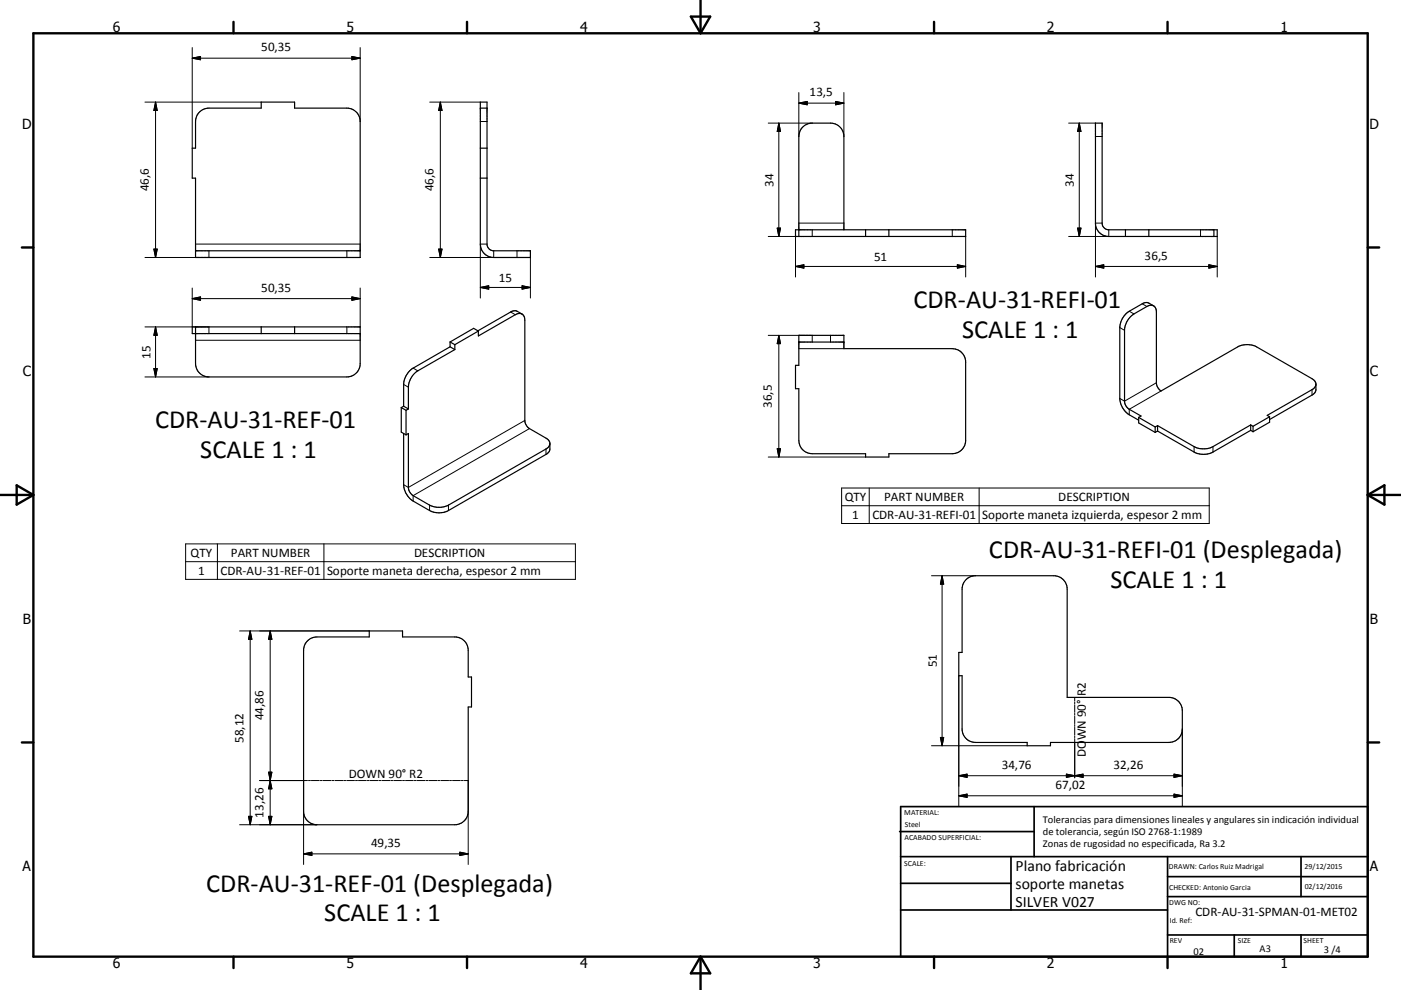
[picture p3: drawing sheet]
<svg xmlns="http://www.w3.org/2000/svg" width="420mm" height="297mm" viewBox="0 0 420 297" stroke-linecap="round" stroke-linejoin="round" font-family="sans-serif">
<g fill="none" stroke="#000" stroke-width=".36">
<path d="M60 33.5l1.2-.8 1-.2 16.1-.1v-1.8h10v1.8h15.7a4 4 0 0 1 4 4.1v40.7h-49.4v-23.8h-1v-8.9h1l.1-8.5 .4-1.4zM144 30.6h2v42.6a2.02 2.02 0 0 0 2 2h11v2h-11a4 4 0 0 1-4-4zM144 32.4h2M328.4 36.9h2v30a1.98 1.98 0 0 0 2 2h32.5v2h-32.5a4 4 0 0 1-4-4zM144 53.4h2M144 44.5h2M58.6 75.2h49.4M238.5 68.9h51v2h-51zM253 68.9v-28a4 4 0 0 0-4-4h-5.5a4 4 0 0 0-4 4v30M259.5 68.9v2M266.5 68.9v2M337.4 68.9v2"/>
<path d="M344.4 68.9v2M363.9 68.9v2M58.6 98.1v11a4 4 0 0 0 4 4h41.4a4 4 0 0 0 4-4v-11h-50.4v2h50.4M78.3 98.1v2M88.3 98.1v2M143.4 99.3v1.5l11.1-6.4a1.74 1.74 0 0 1 2-.2 1.74 1.74 0 0 1 .8 1.9v30a3.1 3.1 0 0 0 1.4 2.5l5.8 3.5 .4 .8v1.8l-.4 1-.8 .6-29.2 16.9a6.1 6.1 0 0 1-5.7 0l-4.9-2.9a6.3 6.3 0 0 1-2.9-4.9v-15.3M143.4 99.3l-1.4-.8-7.1 4.1M143.4 99.3l-7 4.1M156.5 94.2l-1.9-1-1.2 .2-10.1 5.8M345.9 91.7l-1.7-.9h-.8l-4.8 2.6a6.2 6.2 0 0 0-2.9 4.9v21.2a6.2 6.2 0 0 0 2.9 4.9l2.8 1.7M134.9 104l-11.4 6.6a6.3 6.3 0 0 0-2.5 4.7v6.6M134.9 102.6v1.4"/>
<path d="M134.9 102.6l1.5 .8M134.9 104l1.5 .9M136.4 104.9l-11.1 6.4a6.2 6.2 0 0 0-2.9 4.9v6.5M136.4 103.4v1.5M239.5 100.6h13.5v4h32.5a4 4 0 0 1 4 4v23.5a4 4 0 0 1-4 4h-19v1h-7v-1h-16a4 4 0 0 1-4-4v-15.5h-1v-7h1zM239.5 102.6h13.5M394.5 115.4l-.2 .6-.6 .7-13.8 7.9 .7 .4M120.3 122.3v7.3l1.4 .9M120.3 122.3l1.4 .8M121 121.9l1.4 .8M121 121.9l-.7 .4M121.7 130.5l.7-.4v16.1a3.1 3.1 0 0 0 1.5 2.5l4.9 2.8a6.4 6.4 0 0 0 5.7 0l29.2-16.8 .8-.7 .4-.8"/>
<path d="M121.7 123.1v7.4M122.4 122.7l-.7 .4M341.4 125.2l.7-.4-3.5-2a3 3 0 0 1-1.5-2.5v-21.2a6.2 6.2 0 0 1 2.9-4.9l3.8-2.2a1.74 1.74 0 0 1 2-.2 1.74 1.74 0 0 1 .9 1.8v21.2a3.2 3.2 0 0 0 1.4 2.5l23-13.2a6.1 6.1 0 0 1 5.6 0l16.7 9.5 .8 .7 .3 .8v2.1l-.8 1.1-13.1 7.6M341.4 125.2l4.9 2.9M341.4 125.2v1.7l4.9 2.8M346.3 128.1v1.6M347 127.7l-.7 .4M347 129.3l-.7 .4M347 127.7v1.6M375 127.5l-11.3 6.5a6.3 6.3 0 0 1-5.7 0l-11-6.3M375 129.1l-11.3 6.5a6.1 6.1 0 0 1-5.7 0l-11-6.3M375 127.5l.7 .4"/>
<path d="M375 127.5v1.6M375 129.1l.7 .4M375.7 127.9v1.6M380.6 125l-4.9 2.9M380.6 125v1.7l-4.9 2.8M289.5 174.1l1.1-.9 1.8-.5h23.6a4 4 0 0 1 3.9 4v32.5h30.6a4 4 0 0 1 4 4v5.5a4 4 0 0 1-4 4h-35.6v1h-6.9v-1h-15.6a4 4 0 0 1-4-4v-16h-.9v-7h.9v-19l.3-1.4zM92 192.4l1.1-.9 1.4-.4h16.2v-1.8h10v1.8h15.7a4 4 0 0 1 4 4v8h1v9h-1v31.3a4 4 0 0 1-4 4h-41.4a4 4 0 0 1-4-4v-48.3l.3-1.4z"/>
</g>
<g fill="none" stroke="#000" stroke-width=".3">
<path d="M57.6 17.5l2.5-.6v1zM57.6 14.3v30.2M57.6 17.5h50.4M105.5 16.9l2.5 .6-2.5 .4zM108 14.3v22.2M43.5 30.6h34.8M46.6 30.6v46.6M46.6 30.6l.5 2.6h-1zM128.8 30.6h15.2M132 30.6l.5 2.6h-1zM132 30.6v46.6M144 36.5h2"/>
<path d="M230.3 36.9h13.2M233.5 36.9v34M233.5 36.9l.5 2.5h-1zM239.5 30.9h13.5M239.5 30.9l2.5-.5v1zM239.5 27.8v13.1M250.5 30.4l2.5 .5-2.5 .5zM253 27.8v13.1M320.4 36.9h8M323.6 36.9l.5 2.5h-1zM323.6 36.9v34M328.4 40.9h2"/>
<path d="M46.1 74.7h1l-.5 2.5zM58.6 73.2h49.4M62.6 75.2v2h-19.1M104 75.2v2M131.5 74.7h1l-.5 2.5zM146 73.2h-2v16.2M148 75.2v2h-19.2M155 75.2v2M159 77.2v12.2M230.3 70.9h9.2M233 68.4h1l-.5 2.5zM238.5 79.9h51"/>
<path d="M238.5 79.9l2.5-.5v1zM238.5 70.9v12.2M239.5 66.9h13.5M243.5 68.9v2M285.5 68.9v2M287 79.4l2.5 .5-2.5 .5zM289.5 70.9v12.2M323.1 68.4h1l-.5 2.5zM328.4 79.9h36.5M328.4 79.9l2.5-.5v1zM330.4 66.9h-2v16.2M332.4 68.9v2h-12"/>
<path d="M359.9 68.9v2M362.4 79.4l2.5 .5-2.5 .5zM364.9 70.9v12.2M43.5 98.1h19.1v2M46.6 98.1v15M46.6 98.1l.5 2.5h-1zM57.6 89.6h50.4M57.6 89.6l2.5-.5v1zM57.6 86.4v11.7M104 98.1v2M105.5 89.1l2.5 .5-2.5 .5zM108 86.4v11.7"/>
<path d="M144 86.2h15M144 86.2l2.5-.5v1zM153.1 93.6l1.4 .8M156.5 85.7l2.5 .5-2.5 .5zM335.7 98.3l1.4 .8M338.6 93.4l1.4 .8M342.5 91.1l1.3 .9M43.5 113.1h19.1M46.1 110.6h1l-.5 2.5zM58.6 102.1h49.4M121 115.3l1.4 .9M123.9 110.4l1.4 .9"/>
<path d="M230.3 100.6h13.2v2M233.5 100.6v36.5M233.5 100.6l.5 2.5h-1zM239.5 104.6h13.5M249 100.6v2M346.7 114.8l-9.6 5.5-1.4-.8M348.1 117.3l-9.5 5.5v1.6M393.4 116.9v1.6M157.3 126.1l-34.9 20.1-1.4-.8M158.7 128.6l-34.8 20.1v1.6M163.7 134.7v1.6M230.3 137.1h29.2"/>
<path d="M233 134.6h1l-.5 2.5zM358 134v1.6M363.7 134v1.6M128.8 151.5v1.7M134.5 151.5v1.7M252.3 146.4h110.2v10.7h-110.2zM252.3 151.7h110.2M260.6 146.4v10.7M293.5 146.4v10.7M55.7 163.2h116.8v10.6h-116.8zM55.7 168.5h116.8M65.2 163.2v10.6"/>
<path d="M97.1 163.2v10.6M279.3 172.7h13.1M282.4 172.7v51M282.4 172.7l.5 2.5h-1zM71.8 189.3h38.9M75 189.3v58.1M75 189.3l.5 2.5h-1zM81 189.3v58.1M81 189.3l.5 2.5h-1zM287.5 202.7v39.2M322.2 209.2v1.1M322.2 210.6v.6"/>
<path d="M322.2 211.5v2.2M322.2 214v.6M322.2 214.9v2.2M322.2 217.4v.5M322.2 218.2v2.3M354.5 218.7v23.2M77.8 234.2h14.4M80.5 231.7h1l-.5 2.5zM81 234.2l.5 2.5h-1zM91 234.2v25.1M92.5 234.2h.6M93.4 234.2h2.3"/>
<path d="M96 234.2h.6M96.9 234.2h2.3M99.5 234.2h.6M100.4 234.2h2.4M103.1 234.2h.5M103.9 234.2h2.4M106.6 234.2h.6M107.5 234.2h2.3M110.1 234.2h.6M111 234.2h2.3M113.6 234.2h.6M114.5 234.2h2.4"/>
<path d="M117.2 234.2h.5M118 234.2h2.4M120.7 234.2h.6M121.6 234.2h2.3M124.2 234.2h.6M125.1 234.2h2.3M127.7 234.2h.6M128.6 234.2h2.4M131.3 234.2h.5M132.1 234.2h2.4M134.8 234.2h.6M135.7 234.2h2.3"/>
<path d="M138.3 234.2h.6M139.2 234.2h1.2v25.1M279.3 223.7h28.7M281.9 221.2h1l-.5 2.5zM287.5 232.7h67M287.5 232.7l2.4-.5v1zM287.5 238.7l2.4-.5v1zM287.5 238.7h67M319.7 232.2l2.5 .5-2.5 .5zM322.2 220.8v.5M322.2 221.6v11.8M322.2 232.7l2.5-.5v1z"/>
<path d="M352 238.2l2.5 .5-2.5 .5zM352 232.2l2.5 .5-2.5 .5zM71.8 247.4h23.2M74.5 244.9h1l-.5 2.5zM80.5 244.9h1l-.5 2.5zM91 256.2h49.4M91 256.2l2.5-.5v1zM137.9 255.7l2.5 .5-2.5 .5z"/>
</g>
<g fill="none" stroke="#000" stroke-width=".71">
<path d="M10 10h400v277h-400zM70 6.6v3.4M140 6.6v3.4M207.1 5h5.8l-2.9 5zM210 0v10M280 6.6v3.4M350 6.6v3.4M6.6 74.2h3.4M410 74.2h3.5M0 148.5h10M5 145.6l5 2.9-5 2.9zM410 148.5h10.1"/>
<path d="M410 148.5l5.1-2.9v5.8zM6.6 222.7h3.4M410 222.7h3.5M70 287v3.4M140 287v3.4M210 287v10M210 287l2.9 5h-5.8zM280 287v3.4M350 287v3.4"/>
</g>
<g fill="none" stroke="#000" stroke-width=".51">
<path d="M269.7 249.5h40.3M270 242h140v45h-140zM270 257h140M303.1 257v16M310 242v15M350 257v30M390.1 257v12M270 265h33.1M270 273h80M350 269h60M350 263h60M350 280.5h60"/>
<path d="M370 280.5v6.5M390.1 280.5v6.5"/>
</g>
<g fill="#000" stroke="#000" stroke-width=".3">
<path d="M57.6 17.5l2.5-.6v1zM105.5 16.9l2.5 .6-2.5 .4zM46.6 30.6l.5 2.6h-1zM132 30.6l.5 2.6h-1zM233.5 36.9l.5 2.5h-1zM239.5 30.9l2.5-.5v1zM250.5 30.4l2.5 .5-2.5 .5zM323.6 36.9l.5 2.5h-1zM46.1 74.7h1l-.5 2.5zM131.5 74.7h1l-.5 2.5zM233 68.4h1l-.5 2.5zM238.5 79.9l2.5-.5v1z"/>
<path d="M323.1 68.4h1l-.5 2.5zM328.4 79.9l2.5-.5v1zM57.6 89.6l2.5-.5v1zM105.5 89.1l2.5 .5-2.5 .5zM144 86.2l2.5-.5v1zM156.5 85.7l2.5 .5-2.5 .5zM287 79.4l2.5 .5-2.5 .5zM362.4 79.4l2.5 .5-2.5 .5zM46.1 110.6h1l-.5 2.5zM46.6 98.1l.5 2.5h-1zM233.5 100.6l.5 2.5h-1zM233 134.6h1l-.5 2.5z"/>
<path d="M282.4 172.7l.5 2.5h-1zM75 189.3l.5 2.5h-1zM81 189.3l.5 2.5h-1zM80.5 231.7h1l-.5 2.5zM81 234.2l.5 2.5h-1zM281.9 221.2h1l-.5 2.5zM287.5 232.7l2.4-.5v1zM287.5 238.7l2.4-.5v1zM319.7 232.2l2.5 .5-2.5 .5zM322.2 232.7l2.5-.5v1zM352 238.2l2.5 .5-2.5 .5zM352 232.2l2.5 .5-2.5 .5z"/>
<path d="M74.5 244.9h1l-.5 2.5zM80.5 244.9h1l-.5 2.5zM91 256.2l2.5-.5v1zM137.9 255.7l2.5 .5-2.5 .5z"/>
</g>
<g font-size="7.9">
<text x="273.9" y="92.5">CDR-AU-31-REFI-01</text>
<text x="288.5" y="101.5">SCALE 1 : 1</text>
<text x="46.5" y="128.4">CDR-AU-31-REF-01</text>
<text x="60" y="137.5">SCALE 1 : 1</text>
<text x="296.5" y="167.5">CDR-AU-31-REFI-01 (Desplegada)</text>
<text x="332.9" y="176.4">SCALE 1 : 1</text>
<text x="61.8" y="267.5">CDR-AU-31-REF-01 (Desplegada)</text>
<text x="97.2" y="276.4">SCALE 1 : 1</text>
</g>
<g font-size="4.7">
<text x="304.5" y="261.2">Plano fabricación</text>
<text x="304.5" y="266.6">soporte manetas</text>
<text x="304.5" y="272">SILVER V027</text>
</g>
<g font-size="4.2">
<text x="33.9" y="9.6">6</text>
<text x="103.9" y="9.6">5</text>
<text x="173.9" y="9.6">4</text>
<text x="243.8" y="9.6">3</text>
<text x="313.9" y="9.6">2</text>
<text x="383.9" y="9.6">1</text>
<text x="6.7" y="38.7">D</text>
<text x="410.5" y="38.7">D</text>
<text x="6.9" y="112.9">C</text>
<text x="410.7" y="112.9">C</text>
<text x="6.9" y="187.1">B</text>
<text x="410.7" y="187.1">B</text>
<text x="6.8" y="261.4">A</text>
<text x="410.7" y="261.4">A</text>
<text x="33.9" y="290.4">6</text>
<text x="103.9" y="290.4">5</text>
<text x="173.9" y="290.4">4</text>
<text x="243.8" y="290.4">3</text>
<text x="313.9" y="290.4">2</text>
<text x="383.9" y="290.4">1</text>
</g>
<g font-size="3.9">
<text x="78.3" y="15.4">50,35</text>
<text x="242.7" y="28.9">13,5</text>
<text x="44.6" y="57.4" transform="rotate(-90 44.6 57.4)">46,6</text>
<text x="130" y="57.4" transform="rotate(-90 130 57.4)">46,6</text>
<text x="231.9" y="56" transform="rotate(-90 231.9 56)">34</text>
<text x="322" y="56" transform="rotate(-90 322 56)">34</text>
<text x="343.2" y="77.9">36,5</text>
<text x="262" y="78.4">51</text>
<text x="78.3" y="87.5">50,35</text>
<text x="149.5" y="84.7">15</text>
<text x="45.1" y="107.6" transform="rotate(-90 45.1 107.6)">15</text>
<text x="231.4" y="122.3" transform="rotate(-90 231.4 122.3)">36,5</text>
<text x="253.2" y="150.4">QTY</text>
<text x="255.4" y="155.6">1</text>
<text x="261.5" y="155.6">CDR-AU-31-REFI-01</text>
<text x="265.1" y="150.4">PART NUMBER</text>
<text x="294.5" y="155.7">Soporte maneta izquierda, espesor 2 mm</text>
<text x="317.2" y="150.4">DESCRIPTION</text>
<text x="57.1" y="167.1">QTY</text>
<text x="69.2" y="167.1">PART NUMBER</text>
<text x="124.1" y="167.1">DESCRIPTION</text>
<text x="59.4" y="172.4">1</text>
<text x="66.1" y="172.4">CDR-AU-31-REF-01</text>
<text x="98" y="172.5">Soporte maneta derecha, espesor 2 mm</text>
<text x="280.8" y="200.2" transform="rotate(-90 280.8 200.2)">51</text>
<text x="325.5" y="209" transform="rotate(-90 325.5 209)">R2</text>
<text x="79" y="216.2" transform="rotate(-90 79 216.2)">44,86</text>
<text x="73" y="222.8" transform="rotate(-90 73 222.8)">58,12</text>
<text x="325.5" y="227.2" transform="rotate(-90 325.5 227.2)">DO</text>
<text x="325.5" y="222.1" transform="rotate(-90 325.5 222.1)">WN 90°</text>
<text x="104.6" y="233.3">DOWN 90° R2</text>
<text x="300.3" y="230.6">34,76</text>
<text x="333.8" y="230.6">32,26</text>
<text x="316.5" y="236.6">67,02</text>
<text x="79" y="245.3" transform="rotate(-90 79 245.3)">13,26</text>
<text x="111.3" y="254.1">49,35</text>
<text x="358.4" y="274.9">CDR-AU-31-SPMAN-01-MET02</text>
</g>
<g font-size="3.1">
<text x="312.7" y="246.8">Tolerancias para dimensiones lineales y angulares sin indicación individual</text>
<text x="312.7" y="250.4">de tolerancia, según ISO 2768-1:1989</text>
<text x="312.7" y="254">Zonas de rugosidad no especificada, Ra 3.2</text>
<text x="357.8" y="286.5">02</text>
<text x="377.6" y="285.6">A3</text>
<text x="396.9" y="285.9">3 /4</text>
</g>
<g font-size="2.4">
<text x="271.1" y="244.4">MATERIAL:</text>
<text x="271.2" y="252">ACABADO SUPERFICIAL:</text>
<text x="271.3" y="248">Steel</text>
<text x="271.1" y="259.7">SCALE:</text>
<text x="350.4" y="260.8">DRAWN: Carlos Ruiz Madrigal</text>
<text x="391.1" y="260.6">29/12/2015</text>
<text x="350.5" y="267">CHECKED: Antonio Garcia</text>
<text x="391.2" y="266.7">02/12/2016</text>
<text x="350.5" y="271.4">DWG NO:</text>
<text x="350.7" y="276.9">Id. Ref:</text>
<text x="350.7" y="282.8">REV</text>
<text x="371.1" y="282.9">SIZE</text>
<text x="390.8" y="283">SHEET</text>
</g>
</svg>
